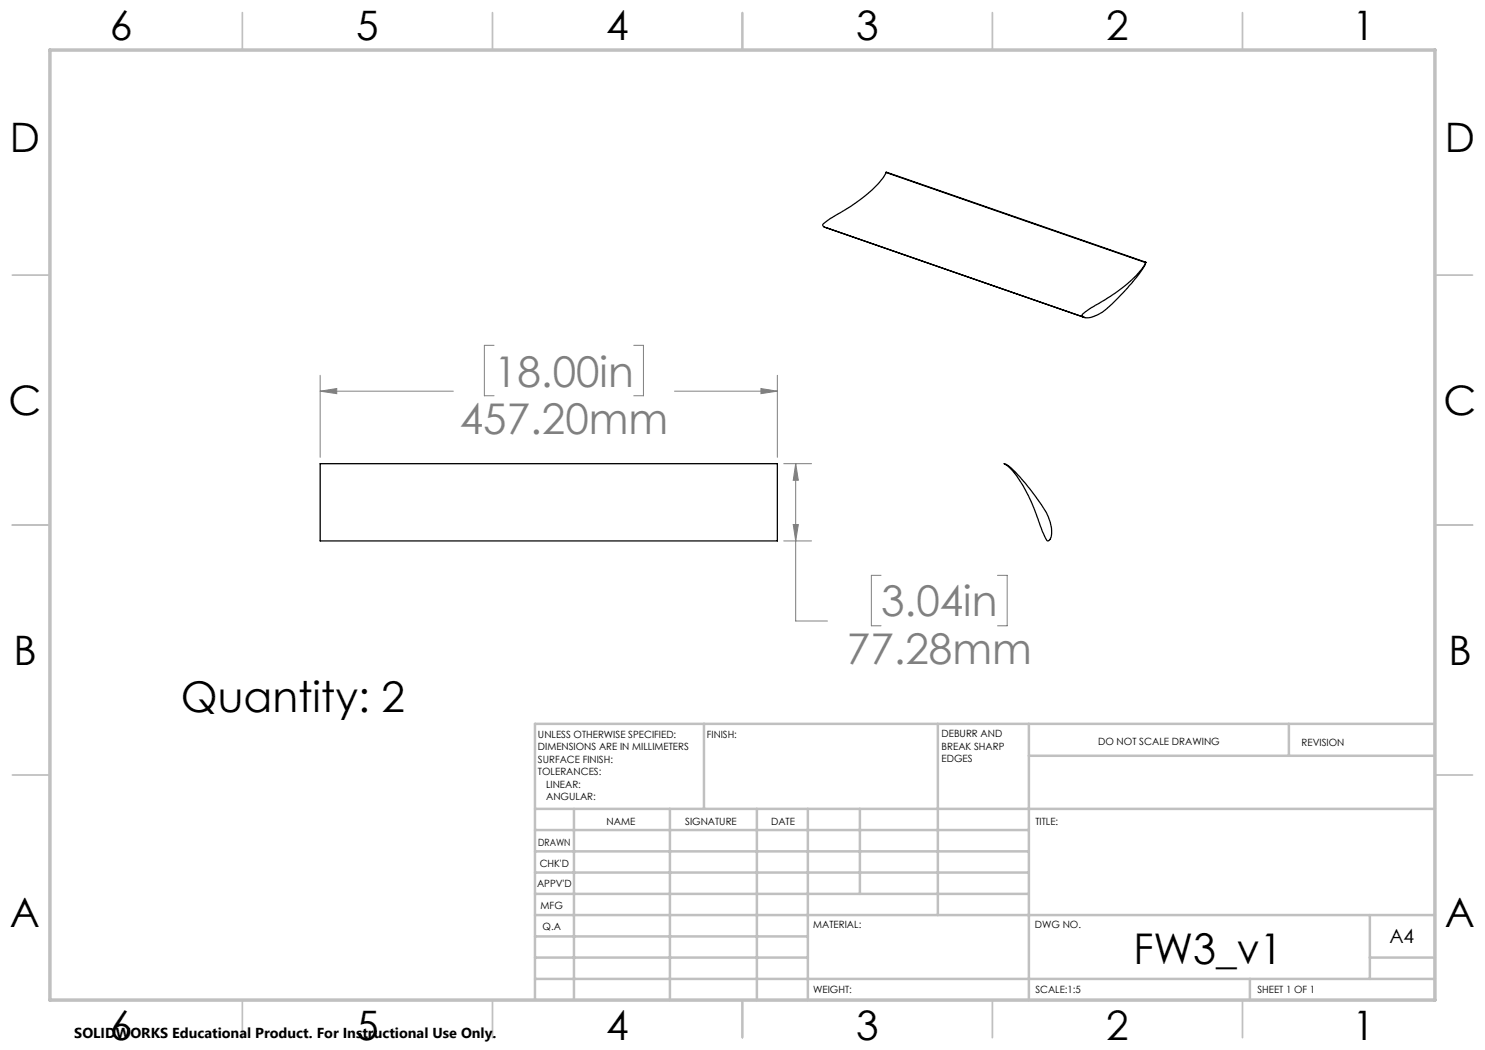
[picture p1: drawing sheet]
<svg xmlns="http://www.w3.org/2000/svg" width="297mm" height="210mm" viewBox="0 0 297 210" stroke-linecap="round" stroke-linejoin="round" font-family="sans-serif">
<path d="M177.2 34.5l51.9 18M165.1 45.5l51.8 18M229.2 52.4l-52-17.9a15.8 15.8 0 0 1-5.4 5.6l-3.3 2.2a12.9 12.9 0 0 0-4 2.7l.3 .4 51.9 18M229.2 52.4a13.8 13.8 0 0 1-4.4 4.9l-1.8 1.4-2.7 1.7a12.2 12.2 0 0 0-3.9 2.7l.3 .3M229.2 52.4a9.6 9.6 0 0 1-2.5 3.8l-2.1 2.4a22.8 22.8 0 0 1-5.1 4.4 3.2 3.2 0 0 1-2.8 .4M217 63.5h.1M64 92.7h91.5v15.5h-91.5zM200.8 92.7a5.5 5.5 0 0 1 2.5 2l2.6 3a36.7 36.7 0 0 1 3.8 5.7 5.6 5.6 0 0 1 .3 4.5l-.2 .2a.37 .37 0 0 1-.4 .1 .37 .37 0 0 1-.2-.4l-.8-1.9a45.8 45.8 0 0 0-5.1-10.8l-1.4-1.6z" fill="none" stroke="#000" stroke-width=".25"/>
<g fill="none" stroke="#808080" stroke-width=".2">
<path d="M64 78.2l3.3-.5v1zM64 75.1v16.4M64 78.2h26.7M98.8 69.1h-1.9v10.1h1.9M126.8 69.1h1.9v10.1h-1.9M134.9 78.2h20.6M152.2 77.7l3.3 .5-3.3 .5zM155.5 75.1v16.4M156.7 92.7h5.6M159.1 92.7l.6 3.4h-1.1zM159.1 92.7v31.5h6.4M156.7 108.2h5.6"/>
<path d="M158.6 104.9h1.1l-.6 3.3zM176.2 115.1h-1.9v10.1h1.9M199.5 115.1h1.9v10.1h-1.9"/>
</g>
<g fill="none" stroke="#c0c0c0" stroke-width=".35">
<path d="M48.5 2.5v7.5M98.5 2.5v7.5M148.5 2.5v7.5M198.5 2.5v7.5M248.5 2.5v7.5M2.5 55h7.5M287 55h7.5M2.5 105h7.5M287 105h7.5M2.5 155h7.5M287 155h7.5M48.5 200v7.5"/>
<path d="M98.5 200v7.5M148.5 200v7.5M198.5 200v7.5M248.5 200v7.5"/>
</g>
<g fill="none" stroke="#c0c0c0" stroke-width=".5">
<path d="M140.8 144.8v17M187.6 144.8v38.2M205.8 144.8v55.2M205.8 151.2h81.2M257.8 144.8v6.4M287 144.8h-180v55.2M107 161.8h180M107 178.8h98.8M107 174.5h98.8M107 170.3h98.8M107 166h98.8M114.8 161.8v38.2"/>
<path d="M134 161.8v38.2M151.4 161.8v38.2M161.6 161.8v38.2M172 161.8v17M107 195.8h180M107 191.5h54.6M107 187.3h54.6M107 183h180M250 195.8v4.2M274 191.5h13M274 183v12.8"/>
</g>
<path d="M10 10h277v190h-277z" fill="none" stroke="#c0c0c0" stroke-width=".7"/>
<path d="M64 78.2l3.3-.5v1zM152.2 77.7l3.3 .5-3.3 .5zM159.1 92.7l.6 3.4h-1.1zM158.6 104.9h1.1l-.6 3.3z" fill="#808080"/>
<g font-size="8.5" fill="#808080">
<text x="98.8" y="77.3">18.00in</text>
<text x="92" y="86.8">457.20mm</text>
<text x="176.2" y="123.3">3.04in</text>
<text x="169.4" y="132.8">77.28mm</text>
</g>
<g font-size="8.5">
<text x="36.2" y="142.3">Quantity: 2</text>
<text x="226.7" y="192.7">FW3_v1</text>
</g>
<g font-size="8.1">
<text x="22" y="8">6</text>
<text x="71.2" y="8">5</text>
<text x="121.2" y="8">4</text>
<text x="171.2" y="8">3</text>
<text x="221.2" y="8">2</text>
<text x="270.5" y="8">1</text>
<text x="2" y="30.5">D</text>
<text x="289" y="30.5">D</text>
<text x="1.7" y="83">C</text>
<text x="288.7" y="83">C</text>
<text x="2.7" y="133">B</text>
<text x="289.7" y="133">B</text>
<text x="2" y="185.5">A</text>
<text x="289" y="185.5">A</text>
<text x="22" y="208">6</text>
<text x="71.2" y="208">5</text>
<text x="121.2" y="208">4</text>
<text x="171.2" y="208">3</text>
<text x="221.2" y="208">2</text>
<text x="270.5" y="208">1</text>
</g>
<text font-size="3.9" x="277.9" y="188.5">A4</text>
<text font-size="2.9" x="14.9" y="207.6">SOLIDWORKS Educational Product. For Instructional Use Only.</text>
<g font-size="2">
<text x="107.6" y="147.6">UNLESS OTHERWISE SPECIFIED:</text>
<text x="141.4" y="147.6">FINISH:</text>
<text x="188.3" y="147.5">DEBURR AND</text>
<text x="188.3" y="150">BREAK SHARP</text>
<text x="219.6" y="149">DO NOT SCALE DRAWING</text>
<text x="260.3" y="149.2">REVISION</text>
<text x="107.6" y="150.1">DIMENSIONS ARE IN MILLIMETERS</text>
<text x="107.6" y="152.6">SURFACE FINISH:</text>
<text x="107.6" y="155.1">TOLERANCES:</text>
<text x="188.3" y="152.5">EDGES</text>
<text x="109.2" y="157.6">LINEAR:</text>
<text x="109.2" y="160.1">ANGULAR:</text>
<text x="121.3" y="165">NAME</text>
<text x="137" y="164.9">SIGNATURE</text>
<text x="154.2" y="164.9">DATE</text>
<text x="207.1" y="164.9">TITLE:</text>
<text x="107.6" y="169.1">DRAWN</text>
<text x="107.9" y="173.3">CHK'D</text>
<text x="107.4" y="177.4">APPV'D</text>
<text x="108.1" y="181.8">MFG</text>
<text x="108.5" y="186">Q.A</text>
<text x="162.6" y="185.5">MATERIAL:</text>
<text x="207" y="185.5">DWG NO.</text>
<text x="162.6" y="198.5">WEIGHT:</text>
<text x="207.1" y="198.6">SCALE:1:5</text>
<text x="251.5" y="198.6">SHEET 1 OF 1</text>
</g>
</svg>
